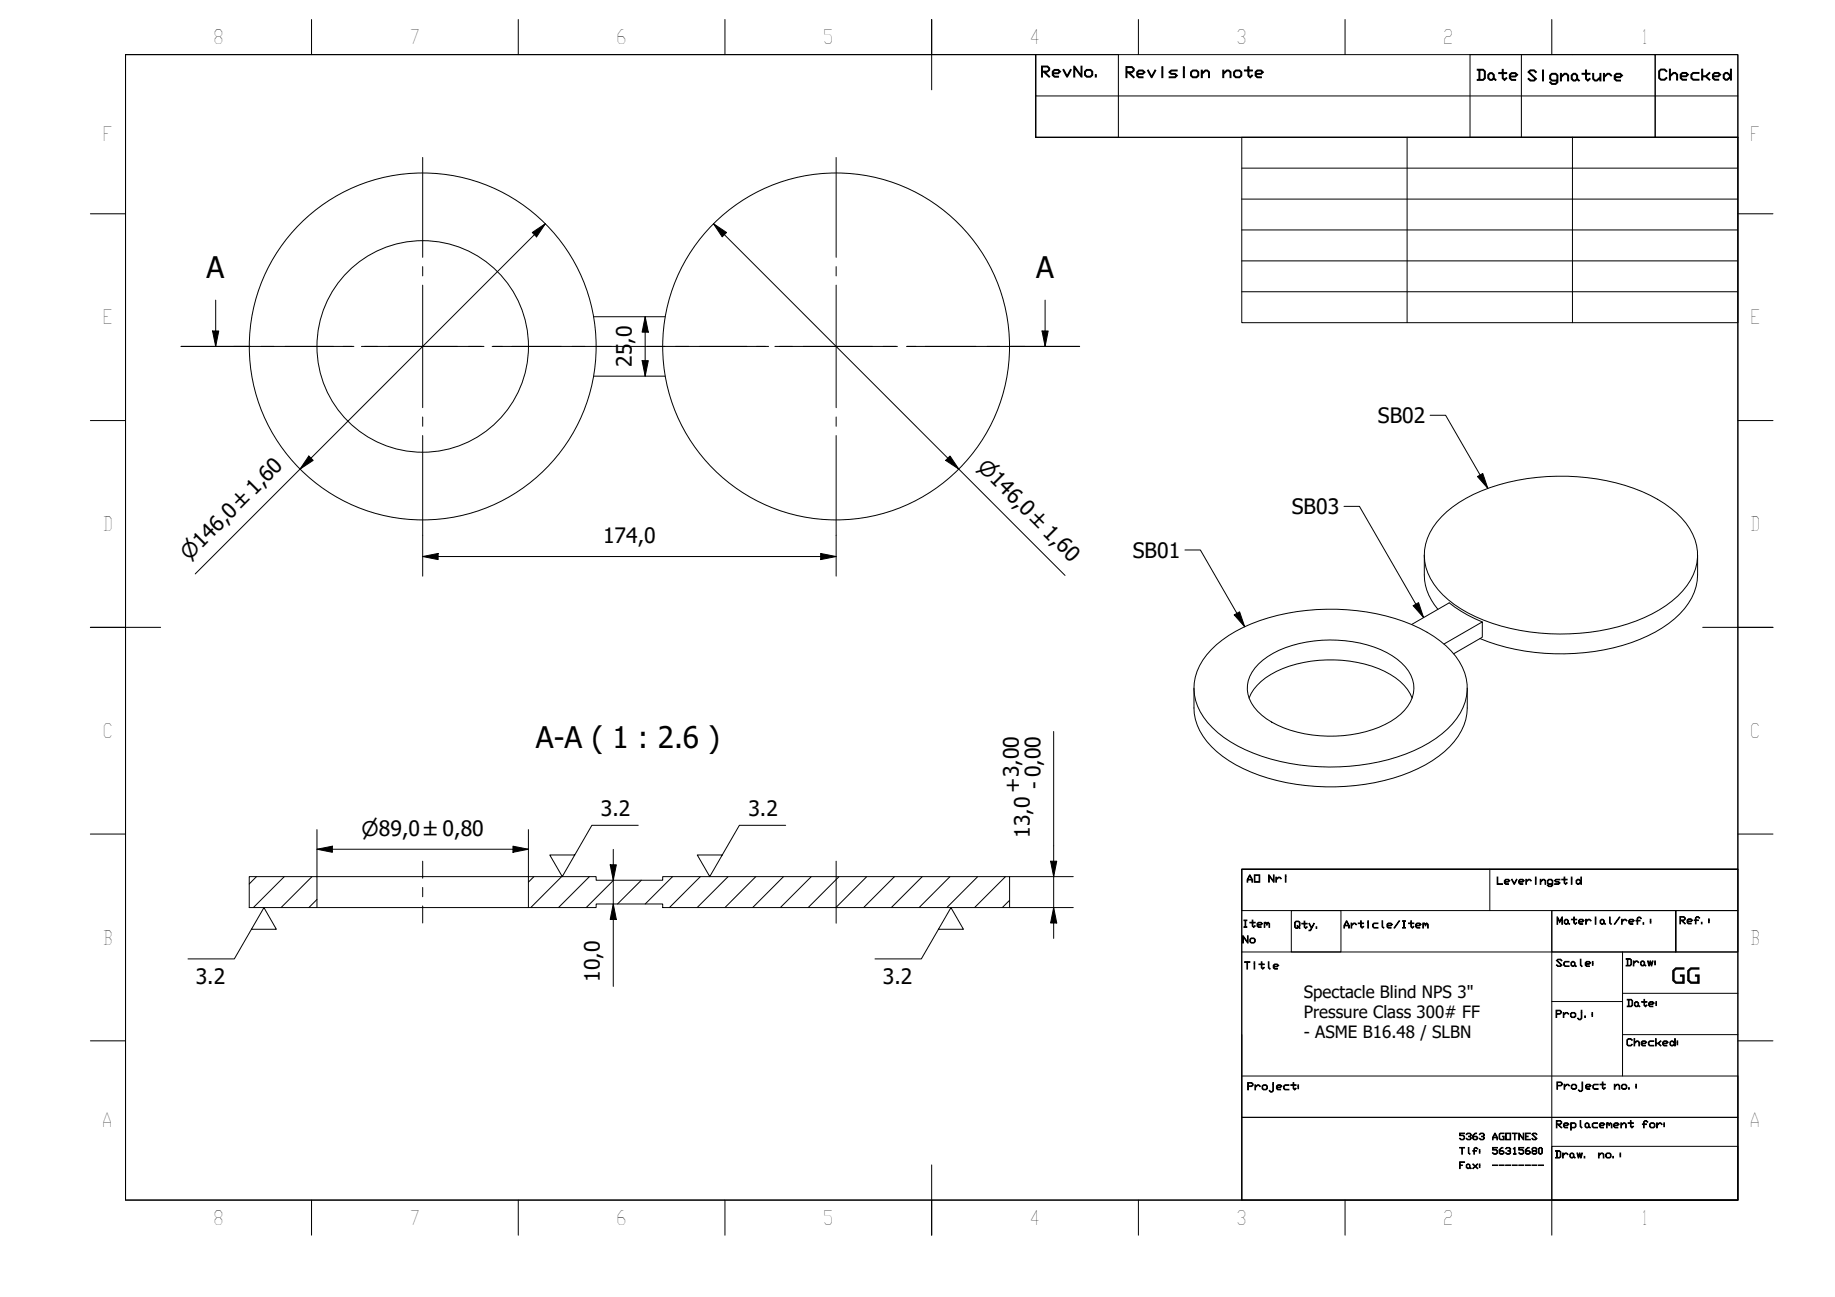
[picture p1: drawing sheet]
<svg xmlns="http://www.w3.org/2000/svg" width="297mm" height="210mm" viewBox="0 0 297 210" stroke-linecap="round" stroke-linejoin="round" font-family="sans-serif">
<!-- layer: Hatch (ISO) -->
<g fill="none" stroke="#000" stroke-width=".16">
<path d="M41.5 141.9l-1.2 1.2M46 141.9l-5 5M50.5 141.9l-5 5M51.3 145.6l-1.3 1.3M86.4 141.9l-.9 .9M90.9 141.9l-5 5M95.4 141.9l-5 5M99.3 142.5l-4.4 4.4M103.8 142.5l-3.8 3.8M108.9 141.9l-4.5 4.4M113.4 141.9l-5 5M117.9 141.9l-5 5"/>
<path d="M122.3 141.9l-5 5M126.8 141.9l-5 5M131.3 141.9l-5 5M135.8 141.9l-5 5M140.3 141.9l-5 5M144.8 141.9l-5 5M149.3 141.9l-5 5M153.8 141.9l-5 5M158.3 141.9l-5 5M162.8 141.9l-5 5M163.4 145.7l-1.2 1.2"/>
</g>
<!-- layer: Visible (ISO) -->
<g fill="none" stroke="#000" stroke-width=".16">
<path d="M96.1 51.3h11.6M96.1 60.9h11.6M230.6 89.8a12.6 12.6 0 0 0 .7 6.5l.9 1.6 .6 .7M233.4 83.6a23.1 23.1 0 0 1 12.2-5.9 35.3 35.3 0 0 1 21.5 2.5 13.9 13.9 0 0 1 7.3 7.2 8.1 8.1 0 0 1-2 8.2 22.2 22.2 0 0 1-11.9 6.2 35.2 35.2 0 0 1-22.9-2.6 13.1 13.1 0 0 1-6.8-7.4 8.4 8.4 0 0 1 2.6-8.2zM274.8 89.8a12 12 0 0 1-1 7 15.7 15.7 0 0 1-8.4 6.7 35.9 35.9 0 0 1-25.8-.2M193.3 111.4a12.6 12.6 0 0 0 .5 6 13.3 13.3 0 0 0 6.2 6.4 34.7 34.7 0 0 0 22.5 2.9 23.4 23.4 0 0 0 12.2-5.9 9.2 9.2 0 0 0 2.8-6.2v-3.2M196.1 105.1a23.2 23.2 0 0 1 12.3-5.8 35.3 35.3 0 0 1 21.4 2.4 13.9 13.9 0 0 1 7.3 7.2 8.1 8.1 0 0 1-2 8.3 22.2 22.2 0 0 1-11.9 6.1 35.2 35.2 0 0 1-22.9-2.6 13.7 13.7 0 0 1-6.4-6.4 8.3 8.3 0 0 1 2.2-9.2zM202.2 113a9.1 9.1 0 0 1 5.5-4.8 21.4 21.4 0 0 1 17.4 .9 7.9 7.9 0 0 1 3.5 3.9M203.7 107.4a16.2 16.2 0 0 1 10.3-3.8 19.1 19.1 0 0 1 12.2 3.1 5.6 5.6 0 0 1 2.4 6.2 8.9 8.9 0 0 1-5.4 4.8 21.4 21.4 0 0 1-17.3-.8 6.9 6.9 0 0 1-4-5.3 5.5 5.5 0 0 1 1.8-4.2zM233.7 104.2l6.2-3.5v2.4l-4.6 2.7M239.9 100.7a21.1 21.1 0 0 1-5.3-3.1l-6.1 3.5M40.3 141.9h11v5h-11z"/>
<path d="M51.3 146.9h34.2M51.3 141.9h34.2M85.5 141.9h11v.6h10.8v-.6h56.1v5h-56.1v-.6h-10.8v.6h-11z"/>
<circle cx="68.4" cy="56.1" r="28.1"/>
<circle cx="68.4" cy="56.1" r="17.1"/>
<circle cx="135.3" cy="56.1" r="28.1"/>
</g>
<!-- layer: Section Line (ISO) -->
<g fill="none" stroke="#000" stroke-width=".16">
<path d="M29.3 56.1h11.2M34.4 53.6h1l-.5 2.5zM34.9 48.6v7.5M42.2 56.1h2.2M46.1 56.1h11.2M59 56.1h2.1M62.9 56.1h11.2M75.8 56.1h2.1M79.7 56.1h11.1M92.6 56.1h2.1M96.4 56.1h11.2M109.4 56.1h2.1"/>
<path d="M113.2 56.1h11.2M126.2 56.1h2.1M130 56.1h11.2M142.9 56.1h2.1M146.8 56.1h11.2M159.7 56.1h2.1M163.6 56.1h11.2M168.7 53.6h1l-.5 2.5zM169.2 48.6v7.5"/>
</g>
<path d="M34.4 53.6h1l-.5 2.5zM168.7 53.6h1l-.5 2.5z" fill="#000"/>
<!-- layer: BOXES -->
<g fill="none" stroke="#000" stroke-width=".16">
<path d="M167.7 8.8v6.7h113.6M167.7 15.5v6.7h113.6M167.7 8.8h13.3v13.4h-13.3zM238 8.8h29.9v13.4h-29.9zM246.3 8.8v13.4M267.9 8.8h13.4v13.4h-13.4zM201 140.7h80.3h-80.3v6.7h80.3v-6.7v53.5h-80.3zM201 154.1h80.3M209 147.4h8.1v6.7h-8.1zM241.2 140.7v6.7M251.2 147.4h20.1v6.7v-6.7h10v6.7h-30.1zM251.2 147.4v46.8v-8.7h30.1v8.7"/>
<path d="M262.6 154.1v8h-11.4M201 174.1h80.3v6.7h-80.3v13.4M201 167.4v13.4h80.3v13.4M262.6 162.1v12M262.6 160.8h18.7M262.6 167.4h18.7M201 194.2h80.3"/>
</g>
<!-- layer: BORDER -->
<g fill="none" stroke="#000" stroke-width=".16">
<path d="M20.3 8.8h261v185.4h-261zM50.4 3.2v5.6M83.9 3.2v5.6M117.3 3.2v5.6M150.8 3.1v11.4M184.3 3.2v5.6M217.7 3.2v5.6M251.2 3.2v5.6M14.6 34.6h5.7M281.3 34.6h5.7M14.6 68.1h5.7M281.3 68.1h5.7"/>
<path d="M14.6 101.5h11.4M275.6 101.5h11.4M14.6 135h5.7M281.3 135h5.7M14.6 168.4h5.7M281.3 168.4h5.7M50.4 194.2v5.7M83.9 194.2v5.7M117.3 194.2v5.7M150.8 188.5v11.4M184.3 194.2v5.7M217.7 194.2v5.7"/>
<path d="M251.2 194.2v5.7"/>
</g>
<!-- layer: 0 -->
<path d="M20.3 8.8h147.4v13.4h113.6v118.5h-80.3v53.5h-180.7zM201 22.2h80.3v30h-80.3zM201 27.2h80.3M201 32.2h80.3M201 37.2h80.3M227.8 22.2v30M254.5 22.2v30M201 42.2h80.3M201 47.2h80.3" fill="none" stroke="#000" stroke-width=".16"/>
<!-- layer: Center Mark (ISO) -->
<g fill="none" stroke="#000" stroke-width=".16">
<path d="M68.4 25.5v16.1M135.4 25.5v16.1M37.8 56.1h16.2M55.5 56.1h1.5M58.5 56.1h19.8M68.4 43.2v1.5M68.4 46.1v19.9M79.8 56.1h1.5M82.8 56.1h16.2M104.8 56.1h16.1M122.4 56.1h1.5M125.4 56.1h19.9"/>
<path d="M135.4 43.2v1.5M135.4 46.1v19.9M146.8 56.1h1.5M149.8 56.1h16.1M68.4 67.5v1.5M68.4 70.5v16.1M135.4 67.5v1.5M135.4 70.5v16.1"/>
</g>
<!-- layer: Dimension (ISO) -->
<g fill="none" stroke="#000" stroke-width=".16">
<path d="M86.2 37.6l2.1-1.4-1.4 2.1zM88.3 36.2l-56.7 56.7M115.5 36.2l2.1 1.4-.7 .7zM115.5 36.2l56.9 56.9M103.9 58.4h1l-.5 2.5zM104.4 51.3l.5 2.5h-1zM104.4 51.3v9.6M50 73.8l.7 .7-2.1 1.4zM153.8 73.8l1.4 2.1-2.1-1.4zM68.4 90.1l2.5-.5v1zM68.4 90.1h67M68.4 86.6v6.6"/>
<path d="M132.8 89.6l2.6 .5-2.6 .5zM135.4 86.6v6.6M170.6 118.4v33.5M51.3 137.4l2.5-.5v1zM51.3 137.4h34.2M51.3 134.3v7.6M83 136.9l2.5 .5-2.5 .5zM85.5 134.3v7.6M98.8 140h1l-.5 2.5zM99.3 137.5v22.1M170.1 139.4h1l-.5 2.5zM99.3 146.3l.5 2.5h-1z"/>
<path d="M163.4 141.9h10.3M163.4 146.9h10.3M170.6 146.9l.5 2.5h-1z"/>
</g>
<g fill="#000">
<path d="M86.2 37.6l2.1-1.4-1.4 2.1zM115.5 36.2l2.1 1.4-.7 .7zM103.9 58.4h1l-.5 2.5zM104.4 51.3l.5 2.5h-1zM50 73.8l.7 .7-2.1 1.4zM153.8 73.8l1.4 2.1-2.1-1.4zM68.4 90.1l2.5-.5v1zM132.8 89.6l2.6 .5-2.6 .5zM51.3 137.4l2.5-.5v1zM83 136.9l2.5 .5-2.5 .5zM98.8 140h1l-.5 2.5zM170.1 139.4h1l-.5 2.5z"/>
<path d="M99.3 146.3l.5 2.5h-1zM170.6 146.9l.5 2.5h-1z"/>
</g>
<!-- layer: Centerline (ISO) -->
<path d="M68.4 139.4v2.7M135.4 139.4v10M68.4 143.6v1.5M68.4 146.6v2.8" fill="none" stroke="#000" stroke-width=".16"/>
<!-- layer: Symbol (ISO) -->
<path d="M231.5 67.2h2.5l6.8 11.8M239.2 77.1l.8-.5 .8 2.4zM191.8 89h2.5l7.2 12.4M199.8 99.5l.9-.5 .8 2.4zM217.6 82h2.5l10.3 17.9M228.8 98l.8-.5 .8 2.4zM103.3 133.6h-7.5l-4.8 8.3-2-3.5h4M127.2 133.6h-7.5l-4.8 8.3-2-3.5h4M40.7 150.4h4l-2-3.5-4.8 8.3h-7.5M151.9 150.4h4.1l-2.1-3.5-4.8 8.3h-7.5" fill="none" stroke="#000" stroke-width=".16"/>
<path d="M239.2 77.1l.8-.5 .8 2.4zM199.8 99.5l.9-.5 .8 2.4zM228.8 98l.8-.5 .8 2.4z" fill="#000"/>
<g font-size="4.8">
<text x="33.4" y="45.1">A</text>
<text x="167.7" y="45.1">A</text>
<text x="86.8" y="121">A-A ( 1 : 2.6 )</text>
</g>
<g font-size="3.4">
<text x="102.3" y="59.4" transform="rotate(-90 102.3 59.4)">25</text>
<text x="102.3" y="55.7" transform="rotate(-90 102.3 55.7)">,0</text>
<text x="223.1" y="68.5">SB02</text>
<text x="209.1" y="83.2">SB03</text>
<text x="97.6" y="87.9">174,0</text>
<text x="183.4" y="90.3">SB01</text>
<text x="165.1" y="128.3" transform="rotate(-90 165.1 128.3)">+3,00</text>
<text x="168.5" y="127.7" transform="rotate(-90 168.5 127.7)">- 0,00</text>
<text x="97.3" y="132.1">3.2</text>
<text x="121.1" y="132.1">3.2</text>
<text x="166.7" y="135.6" transform="rotate(-90 166.7 135.6)">13,0</text>
<text x="31.7" y="159.2">3.2</text>
<text x="97.1" y="158.9" transform="rotate(-90 97.1 158.9)">10,0</text>
<text x="142.9" y="159.2">3.2</text>
<text x="270.5" y="159.1">GG</text>
</g>
<g font-size="3.3">
<text x="158.1" y="75.7" transform="rotate(45 158.1 75.7)">⌀146,0 ±1,60</text>
<text x="30.6" y="90.8" transform="rotate(-45 30.6 90.8)">⌀146,0 ±1,60</text>
<text x="58.5" y="135.3">⌀89,0 ±0,80</text>
</g>
<g font-size="3.2">
<text x="34.5" y="7.1">8</text>
<text x="66.3" y="7.1">7</text>
<text x="99.7" y="7.1">6</text>
<text x="133.2" y="7.1">5</text>
<text x="166.6" y="7.2">4</text>
<text x="200.1" y="7.1">3</text>
<text x="233.6" y="7.1">2</text>
<text x="265.6" y="7.1">1</text>
<text x="16.6" y="22.9">F</text>
<text x="283.3" y="22.9">F</text>
<text x="16.6" y="52.5">E</text>
<text x="283.3" y="52.5">E</text>
<text x="16.6" y="85.9">D</text>
<text x="283.3" y="85.9">D</text>
<text x="16.6" y="119.4">C</text>
<text x="283.3" y="119.4">C</text>
<text x="16.6" y="152.9">B</text>
<text x="283.3" y="152.9">B</text>
<text x="16.5" y="182.4">A</text>
<text x="283.2" y="182.4">A</text>
<text x="34.5" y="198.2">8</text>
<text x="66.3" y="198.2">7</text>
<text x="99.7" y="198.2">6</text>
<text x="133.2" y="198.2">5</text>
<text x="166.6" y="198.3">4</text>
<text x="200.1" y="198.2">3</text>
<text x="233.6" y="198.2">2</text>
<text x="265.6" y="198.2">1</text>
</g>
<g font-size="2.7">
<text x="211" y="161.5">Spectacle Blind NPS 3&quot;</text>
<text x="211" y="164.8">Pressure Class 300# FF</text>
<text x="211" y="168.1">- ASME B16.48 / SLBN</text>
</g>
<g font-size="2.4">
<text x="168.4" y="12.4">RevNo.</text>
<text x="182" y="12.5">Revision</text>
<text x="197.7" y="12.5">note</text>
<text x="238.9" y="13">Date</text>
<text x="247.1" y="13.1">Signature</text>
<text x="268.3" y="12.9">Checked</text>
</g>
<g font-size="1.6">
<text x="201.7" y="142.8">AO</text>
<text x="205.2" y="142.8">Nri</text>
<text x="242.2" y="143.1">Leveringstid</text>
<text x="251.9" y="149.6">Material/ref.:</text>
<text x="271.8" y="149.5">Ref.:</text>
<text x="201" y="150.1">Item</text>
<text x="201" y="152.6">No</text>
<text x="209.4" y="150.2">Qty.</text>
<text x="217.4" y="150.2">Article/Item</text>
<text x="201.3" y="156.8">Title</text>
<text x="251.8" y="156.4">Scale:</text>
<text x="263.1" y="156.3">Draw:</text>
<text x="251.7" y="164.7">Proj.:</text>
<text x="263.2" y="162.9">Date:</text>
<text x="263.2" y="169.3">Checked:</text>
<text x="201.8" y="176.4">Project:</text>
<text x="251.9" y="176.3">Project</text>
<text x="261.2" y="176.3">no.:</text>
<text x="251.8" y="182.5">Replacement</text>
<text x="265.7" y="182.5">for:</text>
<text x="251.6" y="187.4">Draw.</text>
<text x="258.6" y="187.4">no.:</text>
</g>
<g font-size="1.5">
<text x="236.1" y="184.4">5363 AGOTNES</text>
<text x="236.1" y="186.8">Tlf: 56315680</text>
<text x="236.1" y="189.1">Fax: --------</text>
</g>
</svg>
